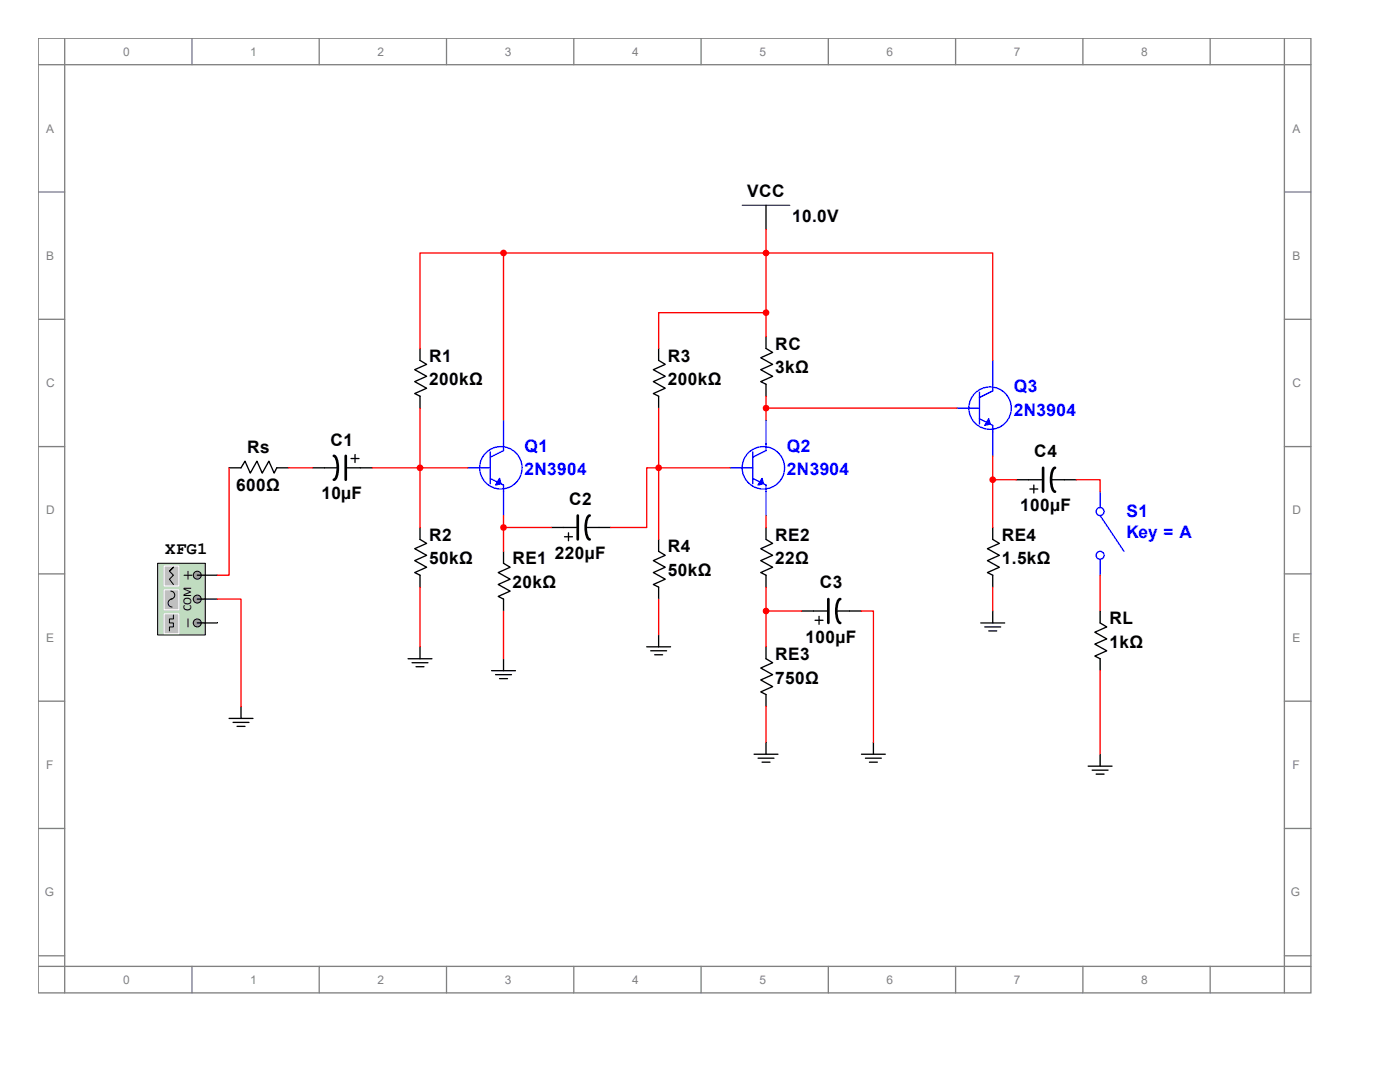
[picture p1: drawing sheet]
<svg xmlns="http://www.w3.org/2000/svg" width="279mm" height="216mm" viewBox="0 0 279 216" stroke-linecap="round" stroke-linejoin="round" font-family="sans-serif">
<g fill="none" stroke="#808080" stroke-width=".26">
<path d="M7.6 7.6h254v190.5h-254zM7.6 12.9h254M12.9 7.6v190.5M38.3 7.6v5.3M63.7 7.6v5.3M89.1 7.6v5.3M114.5 7.6v5.3M139.9 7.6v5.3M165.3 7.6v5.3M190.7 7.6v5.3M216.1 7.6v5.3M241.5 7.6v5.3"/>
<path d="M256.3 7.6v190.5M7.6 38.3h5.3M256.3 38.3h5.3M7.6 63.7h5.3M256.3 63.7h5.3M7.6 89.1h5.3M256.3 89.1h5.3M7.6 114.5h5.3M256.3 114.5h5.3M7.6 139.9h5.3M256.3 139.9h5.3M7.6 165.3h5.3"/>
<path d="M256.3 165.3h5.3M7.6 190.7h5.3M7.6 192.8h254M38.3 192.8v5.3M63.7 192.8v5.3M89.1 192.8v5.3M114.5 192.8v5.3M139.9 192.8v5.3M165.3 192.8v5.3M190.7 192.8v5.3M216.1 192.8v5.3M241.5 192.8v5.3"/>
<path d="M256.3 190.7h5.3"/>
</g>
<path d="M31.5 112.4h9.5v14.3h-9.5z" fill="#c0dcc0"/>
<path d="M31.5 112.4h9.5v14.3h-9.5z" fill="none" stroke="#000" stroke-width=".2"/>
<circle cx="39.4" cy="114.8" r=".79" fill="#a0a0a4" stroke="#000" stroke-width=".2"/>
<path d="M39.4 114.8h1.6" fill="none" stroke="#000" stroke-width=".26"/>
<path d="M37.5 114v1.6" fill="none" stroke="#000" stroke-width=".2"/>
<circle cx="39.4" cy="119.5" r=".79" fill="#a0a0a4" stroke="#000" stroke-width=".2"/>
<path d="M39.4 119.5h1.6" fill="none" stroke="#000" stroke-width=".26"/>
<circle cx="39.4" cy="124.3" r=".79" fill="#a0a0a4" stroke="#000" stroke-width=".2"/>
<path d="M36.7 114.8h1.6M37.5 123.5v1.6" fill="none" stroke="#000" stroke-width=".2"/>
<path d="M39.4 124.3h1.6" fill="none" stroke="#000" stroke-width=".26"/>
<path d="M32.8 113h2.9v3.9h-2.9z" fill="#c0c0c0"/>
<path d="M32.8 112.9h2.9v4h-2.9z" fill="none" stroke="#fff" stroke-width=".2"/>
<path d="M34.6 113.2l-.8 .8 .8-.8-.8 .8 .8 .8-.8 .8 .8 1" fill="none" stroke="#000" stroke-width=".2"/>
<path d="M32.8 117.7h2.9v4h-2.9z" fill="#c0c0c0"/>
<path d="M32.8 117.7h2.9v4h-2.9z" fill="none" stroke="#fff" stroke-width=".2"/>
<path d="M34.1 118a.79 .79 0 0 1 .8 .7 .79 .79 0 0 1-.8 .8M34.3 119.5a.79 .79 0 0 0-.8 .8 .79 .79 0 0 0 .8 .8" fill="none" stroke="#000" stroke-width=".2"/>
<path d="M32.8 122.5h2.9v3.9h-2.9z" fill="#c0c0c0"/>
<path d="M32.8 122.5h2.9v3.9h-2.9z" fill="none" stroke="#fff" stroke-width=".2"/>
<path d="M34.6 122.7v.8h-.8v.8h.8v.8h-.8v.8" fill="none" stroke="#000" stroke-width=".2"/>
<path d="M131.4 69.5v2.4l1.4 .8-2.4 1.1 2.4 1.3-2.4 1 2.4 1.4-2.4 1 1 .6v2.3M152.9 67.2v2.3l1.3 .8-2.4 1.1 2.4 1.3-2.4 1.1 2.4 1.3-2.4 1 1.1 .6v2.4M45.7 93.3h2.4l.8-1.3 1.1 2.4 1.3-2.4 1 2.4 1.4-2.4 1 2.4 .5-1.1h2.4M41 114.8h2.3M41 119.5h2.3M131.4 107.6v2.4l1.4 .8-2.4 1.1 2.4 1.3-2.4 1 2.4 1.4-2.4 1 1 .6v2.3M41 124.3h2.3M160 121.9h5.3M162.7 123.8h1.6M163.5 123v1.6M166.9 121.9h5" fill="none" stroke="#000" stroke-width=".26"/>
<path d="M165.3 119.5v4.8M167.7 119.5a2.44 2.44 0 0 0-.8 2.4l.1 1.2a1.27 1.27 0 0 0 .7 1.2" fill="none" stroke="#000" stroke-width=".53"/>
<g fill="none" stroke="#00f" stroke-width=".26">
<path d="M148.1 93.3h2.1M150.2 90.2v6.3M150.2 95.5l2.7 1.3v1.3M152.9 88.6v1.3l-2.7 1.3"/>
<circle cx="152.3" cy="93.3" r="4.2"/>
</g>
<path d="M152.1 95.5l.2 1-1 .3z" fill="#00f" stroke="#00f" stroke-width=".26"/>
<path d="M152.9 83.8v4.8" fill="none" stroke="#00f" stroke-width=".26"/>
<path d="M145.7 93.3h2.4" fill="none" stroke="#00f" stroke-width=".26"/>
<g fill="none" stroke="#00f" stroke-width=".26">
<path d="M195.5 78.3v6.3M198.1 76.7v1.3l-2.6 1.3M152.9 98.1v4.8M193.4 81.4h2.1M195.5 83.6l2.6 1.3v1.3"/>
<circle cx="197.6" cy="81.4" r="4.2"/>
</g>
<g fill="#f00" stroke="#f00" stroke-width=".26">
<circle cx="131.4" cy="93.3" r=".53"/>
<circle cx="152.9" cy="62.4" r=".53"/>
</g>
<g fill="none" stroke="#000" stroke-width=".26">
<path d="M152.9 41v4.7M81.4 131.4h4.8M82.2 132.2h3.2M83 133h1.6M83.8 129.1v2.3M98.1 133.8h4.8M98.9 134.6h3.2M99.7 135.4h1.6M100.5 131.4v2.4M129.1 129.1h4.7M129.9 129.9h3.1M130.7 130.7h1.5"/>
<path d="M131.4 126.7v2.4M195.7 124.3h4.8M196.5 125.1h3.2M197.3 125.9h1.6M198.1 121.9v2.4M45.7 143.4h4.8M46.5 144.1h3.2M47.3 144.9h1.6M48.1 141v2.4M150.5 150.5h4.8M151.3 151.3h3.2M152.1 152.1h1.6"/>
<path d="M152.9 148.1v2.4M171.9 150.5h4.8M172.7 151.3h3.2M173.5 152.1h1.6M174.3 148.1v2.4M217.2 152.9h4.7M218 153.7h3.1M218.8 154.5h1.5M219.6 150.5v2.4"/>
</g>
<path d="M148.1 41h9.5" fill="none" stroke="#000" stroke-width=".2"/>
<path d="M197.3 83.6l.3 1-1.1 .3z" fill="#00f" stroke="#00f" stroke-width=".26"/>
<path d="M198.1 71.9v4.8" fill="none" stroke="#00f" stroke-width=".26"/>
<path d="M191 81.4h2.4" fill="none" stroke="#00f" stroke-width=".26"/>
<path d="M198.1 86.2v4.8M219.6 102.9l4.7 7.1" fill="none" stroke="#00f" stroke-width=".26"/>
<path d="M202.9 95.7h5.3M205.5 97.6h1.6M206.3 96.8v1.6M209.8 95.7h5M198.1 105.3v2.3l1.3 .8-2.3 1.1 2.3 1.3-2.3 1.1 2.3 1.3-2.3 1 1 .6v2.4M152.9 129.1v2.3l1.3 .8-2.4 1.1 2.4 1.3-2.4 1.1 2.4 1.3-2.4 1.1 1.1 .5v2.4M219.6 121.9v2.4l1.3 .8-2.4 1.1 2.4 1.3-2.4 1 2.4 1.4-2.4 1 1.1 .5v2.4" fill="none" stroke="#000" stroke-width=".26"/>
<path d="M208.2 93.3v4.8M210.6 93.3a2.44 2.44 0 0 0-.8 2.4l.1 1.2a1.27 1.27 0 0 0 .7 1.2" fill="none" stroke="#000" stroke-width=".53"/>
<circle cx="198.1" cy="95.7" r=".53" fill="#f00" stroke="#f00" stroke-width=".26"/>
<g fill="none" stroke="#00f" stroke-width=".26">
<path d="M219.6 111.6v3.2"/>
<circle cx="219.6" cy="110.8" r=".79"/>
</g>
<g fill="none" stroke="#00f" stroke-width=".26">
<path d="M95.7 93.3h2.1M97.8 90.2v6.3M97.8 95.5l2.7 1.3v1.3M100.5 88.6v1.3l-2.7 1.3M219.6 98.1v3.2"/>
<circle cx="100" cy="93.3" r="4.2"/>
<circle cx="219.6" cy="102.1" r=".79"/>
</g>
<path d="M83.8 69.5v2.4l1.3 .8-2.3 1.1 2.3 1.3-2.3 1 2.3 1.4-2.3 1 1 .6v2.3M62.4 93.3h5M69 93.3h5.3M70.1 91.5h1.5M70.9 90.7v1.6M83.8 105.3v2.3l1.3 .8-2.3 1.1 2.3 1.3-2.3 1.1 2.3 1.3-2.3 1 1 .6v2.4M110 105.3h5.3M112.7 107.1h1.5M113.5 106.3v1.6M116.9 105.3h5M152.9 105.3v2.3l1.3 .8-2.4 1.1 2.4 1.3-2.4 1.1 2.4 1.3-2.4 1 1.1 .6v2.4" fill="none" stroke="#000" stroke-width=".26"/>
<path d="M66.6 91a2.44 2.44 0 0 1 .8 2.3l-.1 1.2a1.27 1.27 0 0 1-.7 1.2M69 91v4.7M115.3 102.9v4.7M117.7 102.9a2.44 2.44 0 0 0-.8 2.4l.1 1.2a1.27 1.27 0 0 0 .7 1.1" fill="none" stroke="#000" stroke-width=".53"/>
<g fill="#f00" stroke="#f00" stroke-width=".26">
<circle cx="152.9" cy="81.4" r=".53"/>
<circle cx="83.8" cy="93.3" r=".53"/>
<circle cx="152.9" cy="121.9" r=".53"/>
</g>
<path d="M99.7 95.5l.3 1-1.1 .3z" fill="#00f" stroke="#00f" stroke-width=".26"/>
<path d="M100.5 83.8v4.8" fill="none" stroke="#00f" stroke-width=".26"/>
<path d="M93.3 93.3h2.4" fill="none" stroke="#00f" stroke-width=".26"/>
<path d="M100.5 98.1v4.8" fill="none" stroke="#00f" stroke-width=".26"/>
<path d="M100.5 110v2.4l1.3 .8-2.4 1 2.4 1.4-2.4 1 2.4 1.4-2.4 1 1.1 .5v2.4" fill="none" stroke="#000" stroke-width=".26"/>
<g fill="#f00" stroke="#f00" stroke-width=".26">
<circle cx="100.5" cy="105.3" r=".53"/>
<circle cx="152.9" cy="50.5" r=".53"/>
<circle cx="100.5" cy="50.5" r=".53"/>
</g>
<g fill="none" stroke="#f00" stroke-width=".26">
<path d="M100.5 50.5h97.6v21.4M100.5 50.5h-16.7v19M100.5 50.5v33.3M152.9 45.7v21.5M152.9 62.4h-21.5v7.1M152.9 79.1v4.7M45.7 93.3v21.5h-2.4M57.6 93.3h4.8M74.3 93.3h19M83.8 81.4v23.9M131.4 81.4v26.2M145.7 93.3h-16.6v12h-7.2"/>
<path d="M152.9 81.4h38.1M198.1 91v14.3M198.1 95.7h4.8M214.8 95.7h4.8v2.4M43.3 119.5h4.8v21.5M83.8 117.2v11.9M100.5 102.9v7.1M100.5 105.3h9.5M131.4 119.5v7.2M152.9 102.9v2.4M152.9 117.2v11.9M198.1 117.2v4.7"/>
<path d="M219.6 114.8v7.1M100.5 121.9v9.5M152.9 121.9h7.1M171.9 121.9h2.4v26.2M219.6 133.8v16.7M152.9 141v7.1"/>
</g>
<g font-size="3.4">
<text x="149.1" y="39.3">VCC</text>
<text x="158.1" y="44.4">10.0V</text>
<text x="154.7" y="69.8">RC</text>
<text x="85.6" y="72.1">R1</text>
<text x="85.6" y="76.9">200kΩ</text>
<text x="133.3" y="72.1">R3</text>
<text x="133.3" y="76.9">200kΩ</text>
<text x="154.7" y="74.5">3kΩ</text>
<text x="66" y="89.1">C1</text>
<text x="49.3" y="90.4">Rs</text>
<text x="206.4" y="91.2">C4</text>
<text x="47.2" y="98">600Ω</text>
<text x="64.1" y="99.7">10µF</text>
<text x="113.6" y="100.7">C2</text>
<text x="85.6" y="107.9">R2</text>
<text x="154.7" y="107.9">RE2</text>
<text x="199.9" y="107.9">RE4</text>
<text x="203.6" y="102">100µF</text>
<text x="33" y="110.5">XFG1</text>
<text x="85.6" y="112.6">50kΩ</text>
<text x="102.3" y="112.6">RE1</text>
<text x="110.7" y="111.5">220µF</text>
<text x="133.3" y="110.2">R4</text>
<text x="154.7" y="112.6">22Ω</text>
<text x="199.9" y="112.6">1.5kΩ</text>
<text x="102.3" y="117.4">20kΩ</text>
<text x="133.3" y="115">50kΩ</text>
<text x="163.6" y="117.4">C3</text>
<text x="221.4" y="124.5">RL</text>
<text x="154.7" y="131.7">RE3</text>
<text x="160.8" y="128.2">100µF</text>
<text x="221.4" y="129.3">1kΩ</text>
<text x="154.7" y="136.4">750Ω</text>
</g>
<g font-size="3.4" fill="#00f">
<text x="202.4" y="78.2">Q3</text>
<text x="202.4" y="83">2N3904</text>
<text x="104.7" y="90.1">Q1</text>
<text x="104.7" y="94.9">2N3904</text>
<text x="157.1" y="90.1">Q2</text>
<text x="157.1" y="94.9">2N3904</text>
<text x="224.8" y="103.1">S1</text>
<text x="224.8" y="107.3">Key = A</text>
</g>
<g font-size="2.4" fill="#808080">
<text x="24.6" y="11.1">0</text>
<text x="50" y="11.1">1</text>
<text x="75.4" y="11.1">2</text>
<text x="100.8" y="11.1">3</text>
<text x="126.2" y="11.1">4</text>
<text x="151.6" y="11.1">5</text>
<text x="177" y="11.1">6</text>
<text x="202.4" y="11.1">7</text>
<text x="227.8" y="11.1">8</text>
<text x="9.2" y="26.5">A</text>
<text x="257.9" y="26.5">A</text>
<text x="9.2" y="51.9">B</text>
<text x="257.9" y="51.9">B</text>
<text x="9.2" y="77.3">C</text>
<text x="257.9" y="77.3">C</text>
<text x="9.2" y="102.7">D</text>
<text x="257.9" y="102.7">D</text>
<text x="9.2" y="128.1">E</text>
<text x="257.9" y="128.1">E</text>
<text x="9.2" y="153.5">F</text>
<text x="257.9" y="153.5">F</text>
<text x="8.9" y="178.9">G</text>
<text x="257.6" y="178.9">G</text>
<text x="24.6" y="196.3">0</text>
<text x="50" y="196.3">1</text>
<text x="75.4" y="196.3">2</text>
<text x="100.8" y="196.3">3</text>
<text x="126.2" y="196.3">4</text>
<text x="151.6" y="196.3">5</text>
<text x="177" y="196.3">6</text>
<text x="202.4" y="196.3">7</text>
<text x="227.8" y="196.3">8</text>
</g>
<text font-size="2.4" x="38.2" y="122" transform="rotate(-90 38.2 122)">COM</text>
</svg>
